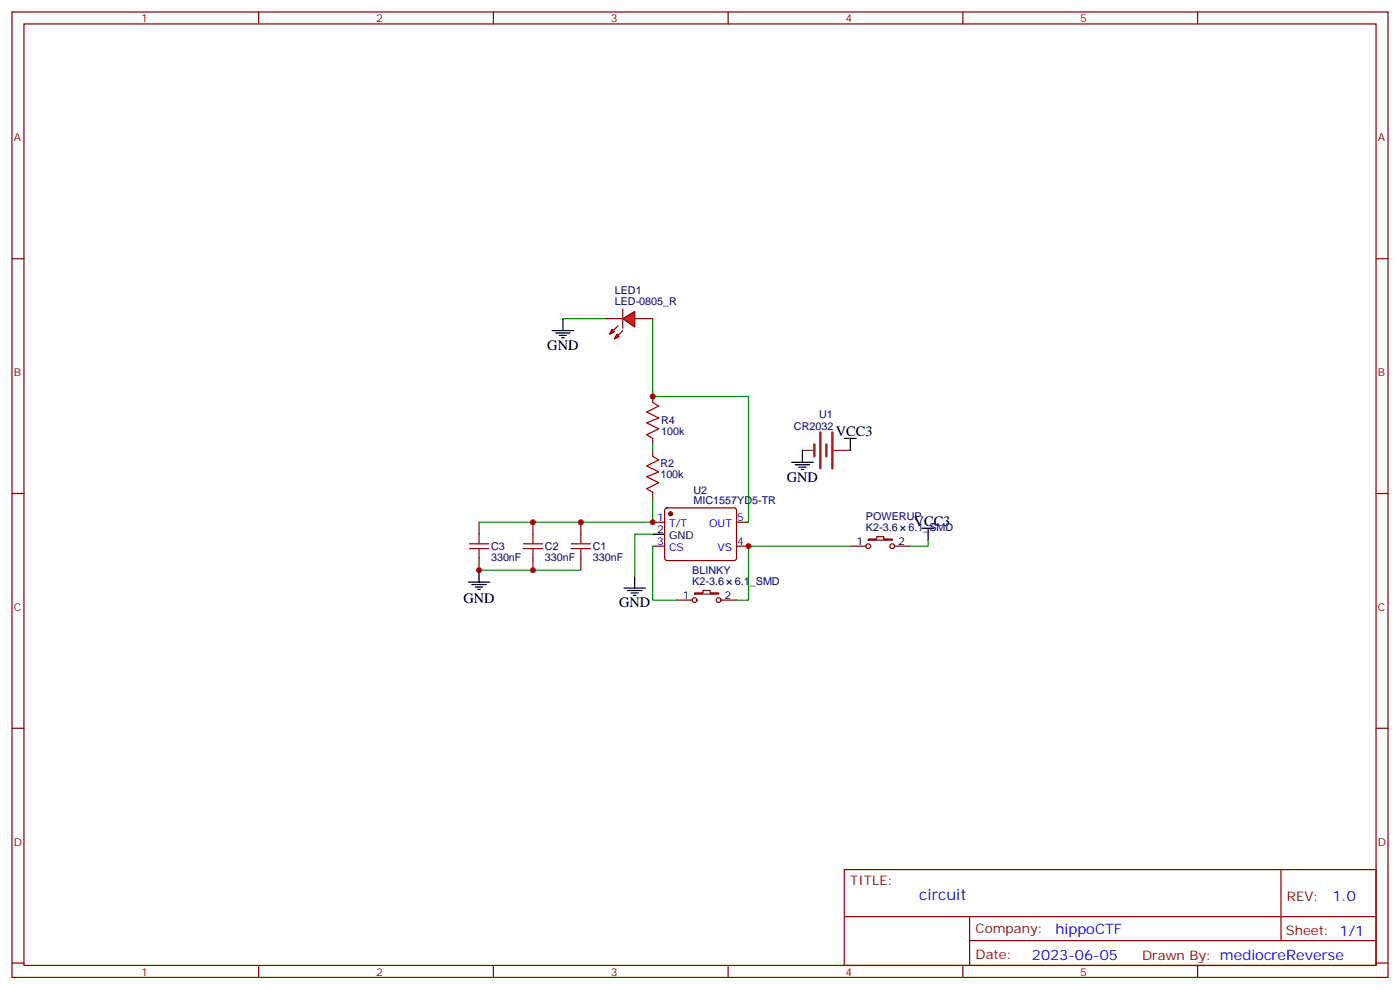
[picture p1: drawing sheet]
<svg xmlns="http://www.w3.org/2000/svg" width="412mm" height="292mm" viewBox="0 0 412 292" stroke-linecap="round" stroke-linejoin="round" font-family="sans-serif">
<g fill="none" stroke="#870000" stroke-width=".35">
<path d="M3.5 3.5h405.4v284.4h-405.4zM7.1 7.1h398.2v277.2h-398.2zM76.2 3.5v3.6M145.3 3.5v3.6M214.5 3.5v3.6M283.6 3.5v3.6M352.8 3.5v3.6M3.5 76.2h3.6M405.3 76.2h3.6M192.3 116.8v1.7M192.3 129.1v1.8M192.3 132.6v1.8"/>
<path d="M3.5 145.3h3.6M141.1 153.8v3.5M157 153.8v3.5M171.1 153.8v3.5M192.3 145v1.8M192.3 153.8h3.5M196 149.8l.5-.2h19.8l.5 .2 .2 .5-.1 14.4-.6 .4-20.1-.1-.4-.6v-14.1zM217 153.8h3.5M405.3 145.3h3.6M141.1 164.4v3.5M157 164.4v3.5M171.1 164.4v3.5"/>
<path d="M192.3 160.9h3.5M217 160.9h3.5M3.5 214.5h3.6M405.3 214.5h3.6M248.7 256.1h156.6v28.2h-156.6zM377.3 256.1v20.9M248.7 270h156.5M285.6 277h119.6M285.6 270v14.1M3.5 283.6h3.6M76.2 284.3v3.6M145.3 284.3v3.6"/>
<path d="M214.5 284.3v3.6M283.6 284.3v3.6M352.8 284.3v3.6M405.3 283.6h3.6"/>
</g>
<g fill="none" stroke="#a10000" stroke-width=".35">
<path d="M192.3 118.5l1.7 1.1-3.5 1.8 3.5 1.7-3.5 1.4 3.5 1.8-3.5 1.8 1.8 1M192.3 134.4l1.7 1.1-3.5 1.7 3.5 1.8-3.5 1.4 3.5 1.8-3.5 1.7 1.8 1.1M141.1 157.3v2.9M157 157.3v2.9M171.1 157.3v2.9M138.3 160.2h5.6M138.3 161.6h5.6M141.1 161.6v2.8M154.2 160.2h5.6M154.2 161.6h5.6M157 161.6v2.8M168.3 160.2h5.6"/>
<path d="M168.3 161.6h5.6M171.1 161.6v2.8"/>
</g>
<path d="M192.3 93.8v23h28.2v37M192.3 130.9v1.7M192.3 146.8v7h-51.2M192.3 157.3h-5.3v12.4M141.1 167.9h30" fill="none" stroke="#008700" stroke-width=".35"/>
<g fill="none" stroke="#000" stroke-width=".35">
<path d="M233.2 136.2h6.3M234.2 136.9h4.3M235.3 137.6h2.1M236 138.3h.7M236.4 132.6v3.6M248.7 129.1h3.5M250.5 129.1v3.5M192.3 157.3h3.5M271.6 155.6h3.6M273.4 155.6v3.5M137.9 171.4h6.4M139 172.2h4.2"/>
<path d="M140.1 172.9h2.1M140.8 173.6h.7M141.1 167.9v3.5M183.8 173.2h6.3M184.9 173.9h4.2M185.9 174.6h2.1M186.6 175.3h.7M187 169.7v3.5"/>
</g>
<path d="M239.9 130.9v3.5M241.7 127.4v10.5M243.4 130.9v3.5M245.2 127.4v10.5" fill="none" stroke="#8c2424" stroke-width=".71"/>
<path d="M236.4 132.6h3.5M245.5 132.6h5" fill="none" stroke="#8c2424" stroke-width=".35"/>
<circle cx="197.6" cy="151.3" r=".53" fill="#870000" stroke="#870000" stroke-width=".35"/>
<g fill="#f00" stroke="#870000" stroke-width=".35">
<path d="M183.4 93.8l3.6-2.1v4.6z"/>
<path d="M183.4 91v5.7z"/>
</g>
<g fill="#870000" stroke="#870000" stroke-width=".35">
<path d="M183.4 97.4l-1.4 1.4z"/>
<path d="M182 96l-1.4 1.4z"/>
</g>
<g fill="#f00" stroke="#870000" stroke-width=".35">
<path d="M181.7 98.4l.7 .7-1.4 .7z"/>
<path d="M180.3 97l.7 .7-1.4 .7z"/>
</g>
<g fill="none" stroke="#870000" stroke-width=".35">
<path d="M178.2 93.8h5.2M187 93.8h5.3M255.8 158.8h2.4v-.8h2.1v.8h2.5v.3h-7zM199.3 176.7h4.6M204.6 174.6h2.5v-.7h2.1v.7h2.5v.4h-7.1zM212.4 176.7h4.6M250.5 160.9h4.6M263.5 160.9h4.6"/>
<circle cx="204.6" cy="176.7" r=".71"/>
<circle cx="211.7" cy="176.7" r=".71"/>
<circle cx="255.8" cy="160.9" r=".71"/>
<circle cx="262.8" cy="160.9" r=".71"/>
</g>
<path d="M162.6 97.4h6.4M163.7 98.1h4.2M164.7 98.8h2.2M165.5 99.5h.7M165.8 93.8v3.6" fill="none" stroke="#000" stroke-width=".35"/>
<path d="M165.8 93.8h12.4M273.4 159.1v1.8h-5.3M192.3 160.9v15.8h7M250.5 160.9h-30v15.8h-3.5" fill="none" stroke="#008700" stroke-width=".35"/>
<g fill="#c00">
<circle cx="157" cy="167.9" r=".88"/>
<circle cx="141.1" cy="167.9" r=".88"/>
<circle cx="171.1" cy="153.8" r=".88"/>
<circle cx="157" cy="153.8" r=".88"/>
<circle cx="192.3" cy="153.8" r=".88"/>
<circle cx="192.3" cy="116.8" r=".88"/>
<circle cx="220.5" cy="160.9" r=".88"/>
</g>
<text font-size="4.6" fill="#00f" x="270.8" y="265.1">circuit</text>
<g font-size="4.2">
<text x="161.2" y="103">GND</text>
<text x="246.2" y="128.4">VCC3</text>
<text x="231.8" y="141.8">GND</text>
<text x="269.2" y="154.9">VCC3</text>
<text x="136.5" y="177.5">GND</text>
<text x="182.4" y="178.9">GND</text>
</g>
<g font-size="4.2" fill="#00f">
<text x="392.5" y="265.4">1.0</text>
<text x="310.9" y="274.9">hippoCTF</text>
<text x="304" y="282.7">2023-06-05</text>
</g>
<g font-size="3.9" fill="#800">
<text x="250.5" y="260.7">TITLE:</text>
<text x="379.1" y="265.4">REV:</text>
<text x="287.4" y="274.9">Company:</text>
<text x="378.7" y="275.5">Sheet: 1/1</text>
<text x="287.4" y="282.6">Date:</text>
<text x="336.4" y="282.7">Drawn By: mediocreReverse</text>
</g>
<g font-size="3.2" fill="#800">
<text x="41.6" y="6.5">1</text>
<text x="110.8" y="6.5">2</text>
<text x="179.9" y="6.5">3</text>
<text x="249.1" y="6.5">4</text>
<text x="318.2" y="6.5">5</text>
<text x="4.1" y="41.6">A</text>
<text x="405.9" y="41.6">A</text>
<text x="4.1" y="110.8">B</text>
<text x="405.9" y="110.8">B</text>
<text x="4.1" y="179.9">C</text>
<text x="405.9" y="179.9">C</text>
<text x="4.1" y="249.1">D</text>
<text x="405.9" y="249.1">D</text>
<text x="41.6" y="287.3">1</text>
<text x="110.8" y="287.3">2</text>
<text x="179.9" y="287.3">3</text>
<text x="249.1" y="287.3">4</text>
<text x="318.2" y="287.3">5</text>
</g>
<g font-size="3.2" fill="#000080">
<text x="181.1" y="90">LED-0805_R</text>
<text x="181.1" y="86.7">LED1</text>
<text x="194.7" y="125">R4</text>
<text x="241.3" y="123.1">U1</text>
<text x="194.7" y="128.2">100k</text>
<text x="233.9" y="126.7">CR2032</text>
<text x="194.5" y="137.6">R2</text>
<text x="194.5" y="140.8">100k</text>
<text x="204.3" y="148.5">MIC1557YD5-TR</text>
<text x="204.3" y="145.3">U2</text>
<text x="255.1" y="153.2">POWERUP</text>
<text x="144.6" y="162">C3</text>
<text x="160.5" y="162">C2</text>
<text x="174.6" y="162">C1</text>
<text x="255.1" y="156.4">K2-3.6</text>
<text x="267.6" y="156.4">6.1_SMD</text>
<text x="144.6" y="165.2">330nF</text>
<text x="160.5" y="165.2">330nF</text>
<text x="174.6" y="165.2">330nF</text>
<text x="203.9" y="172.3">K2-3.6</text>
<text x="203.9" y="169.1">BLINKY</text>
<text x="216.5" y="172.3">6.1_SMD</text>
</g>
<g font-size="3.2" fill="#00f">
<text x="193.6" y="153.5">1</text>
<text x="197.1" y="155.2">T/T</text>
<text x="208.9" y="155.2">OUT</text>
<text x="217.1" y="153.5">5</text>
<text x="193.6" y="160.5">3</text>
<text x="217.1" y="160.5">4</text>
<text x="197.1" y="162.3">CS</text>
<text x="211.3" y="162.3">VS</text>
</g>
<g font-size="3.2">
<text x="193.6" y="157">2</text>
<text x="197.1" y="158.8">GND</text>
<text x="252.3" y="160.5">1</text>
<text x="264.6" y="160.5">2</text>
<text x="201.2" y="176.4">1</text>
<text x="213.4" y="176.4">2</text>
</g>
</svg>
